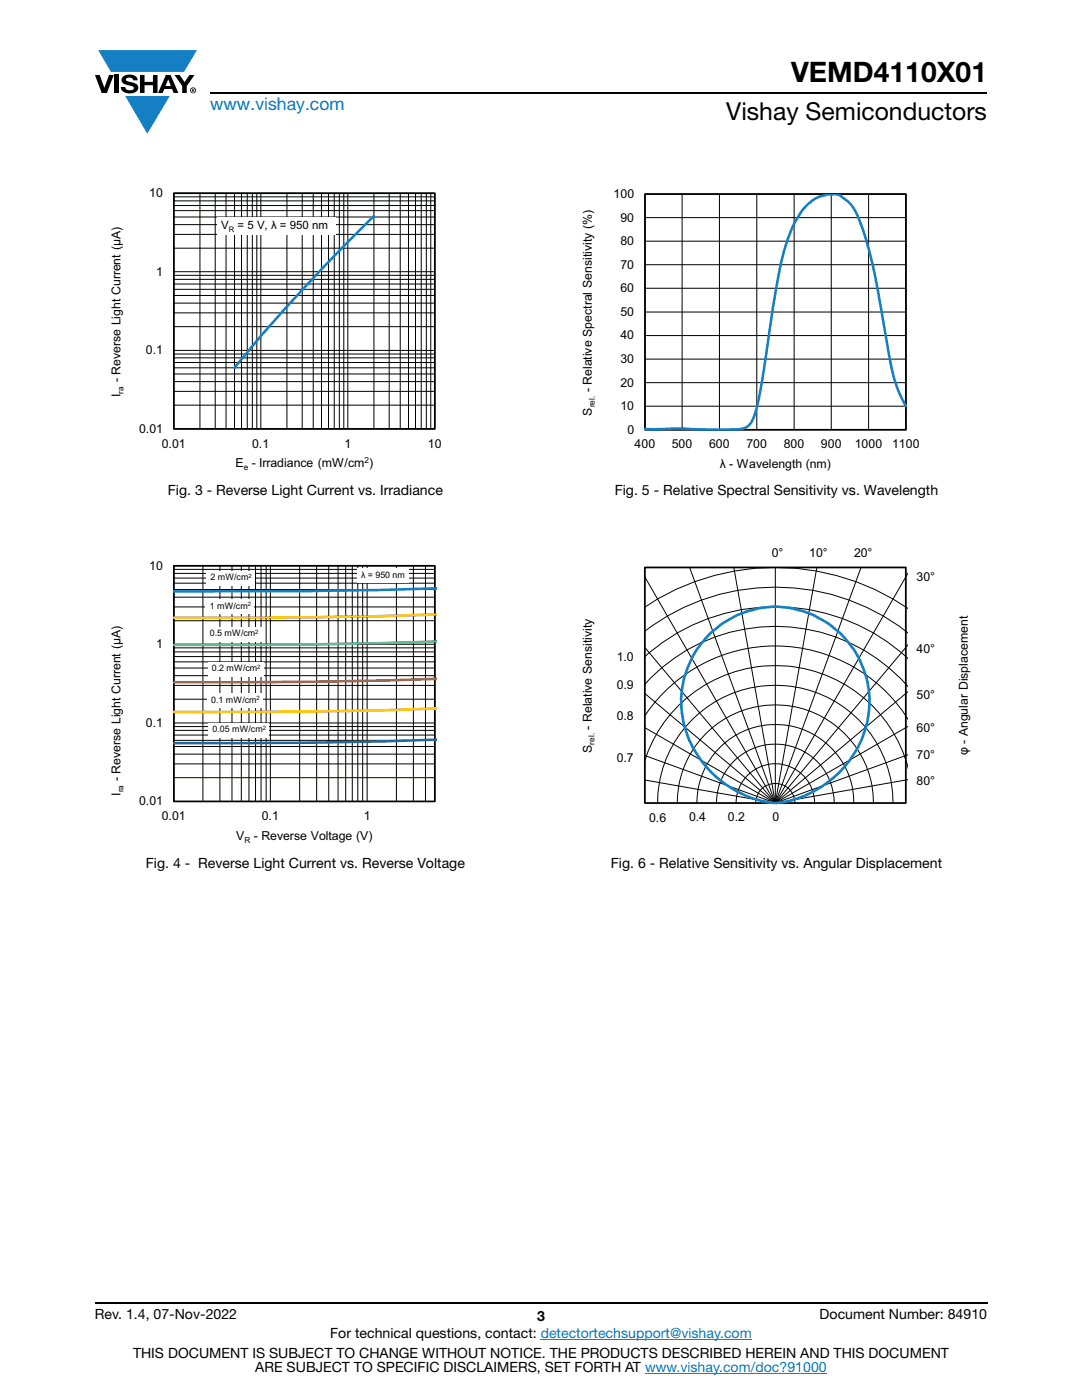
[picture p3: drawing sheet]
<svg xmlns="http://www.w3.org/2000/svg" width="216mm" height="279mm" viewBox="0 0 216 279" stroke-linecap="round" stroke-linejoin="round" font-family="sans-serif">
<g fill="#147fc3">
<path d="M19.6 10h19.7l-2.6 4.3h-1.1h-13.5z"/>
<path d="M25 19.2h8.9l-4.5 7.5z"/>
</g>
<g fill="#000">
<path d="M18.9 15h1l.9 2.5 1-2.5h.9l-1.4 3.6h-1zM22.9 15h.9v3.6h-.9zM24.6 15.3a2.1 2.1 0 0 1 2.8 .3l.1 .4h-.9a.79 .79 0 0 0-.7-.5 .79 .79 0 0 0-.8 .4l.3 .3 1 .2a1.08 1.08 0 0 1 1.2 1 1.08 1.08 0 0 1-1.1 1.2 1.73 1.73 0 0 1-2.4-1.2h.9a.96 .96 0 0 0 .8 .6 .96 .96 0 0 0 .9-.4 1.31 1.31 0 0 0-1.2-.6 1.03 1.03 0 0 1-1.1-.6 1.03 1.03 0 0 1 .2-1.1zM27.9 15h.9v1.3h1.7v-1.3h.9v3.6h-.9v-1.6h-1.7v1.6h-.9zM34.8 15h1.1l.9 1.4 1-1.4h1l-1.5 2.2v1.4h-.9v-1.4z"/>
<path d="M33.6 15.9l.5 1.3h-1.1zM33.1 15l-1.6 3.6h1l.3-.8h1.5l.3 .8h1l-1.6-3.6z"/>
<path d="M38.4 17.8h.2v.2h-.2zM38.3 17.7v.7h.1v-.3l.4 .3-.2-.3 .2-.2-.1-.2z"/>
<path d="M38.1 18a.46 .46 0 0 1 .9 0 .46 .46 0 0 1-.9 0zM37.9 18a.6 .6 0 0 0 1.2 0 .6 .6 0 0 0-1.2 0z"/>
</g>
<path d="M42 18.6h155M18.9 260h178.1" fill="none" stroke="#000" stroke-width=".36"/>
<path d="M107.9 267.3h42.1M128.7 274h36.3" fill="none" stroke="#007ec4" stroke-width=".2"/>
<g fill="none" stroke="#000" stroke-width=".2">
<path d="M34.7 39.3h52.1M34.7 38.6h52.1v47h-52.1zM39.9 38.6v47M42.9 38.6v47M45.1 38.6v47M46.8 38.6v47M48.2 38.6v47M49.3 38.6v47M50.4 38.6v47M51.2 38.6v47M52 38.6v47M57.3 38.6v47"/>
<path d="M60.3 38.6v47M62.5 38.6v47M64.2 38.6v47M65.6 38.6v47M66.7 38.6v47M67.7 38.6v47M68.6 38.6v47M69.4 38.6v47M74.6 38.6v47M77.7 38.6v47M79.9 38.6v47M81.5 38.6v47"/>
<path d="M82.9 38.6v47M84.1 38.6v47M85.1 38.6v47M86 38.6v47M34.7 59h52.1M34.7 57.7h52.1M34.7 56.7h52.1M34.7 55.8h52.1M34.7 54.9h52.1M34.7 49.5h52.1M34.7 46.8h52.1M34.7 44.8h52.1"/>
<path d="M34.7 43.3h52.1M34.7 42h52.1M34.7 41h52.1M34.7 40.1h52.1M34.7 54.2h52.1M34.7 78.1h52.1M34.7 76.2h52.1M34.7 74.6h52.1M34.7 73.4h52.1M34.7 72.3h52.1M34.7 71.4h52.1M34.7 70.7h52.1"/>
<path d="M34.7 65.2h52.1M34.7 62.4h52.1M34.7 60.5h52.1M34.7 69.9h52.1M34.7 80.9h52.1"/>
</g>
<path d="M34.7 38.6h52.1v47h-52.1z" fill="none" stroke="#000" stroke-width=".34"/>
<path d="M74.6 43.1a383.1 383.1 0 0 0-27.8 30.3" fill="none" stroke="#147fc3" stroke-width=".51"/>
<path d="M43.3 43.4h23.7v3.5h-23.7z" fill="#fff"/>
<g fill="none" stroke="#000" stroke-width=".2">
<path d="M34.7 119.2h52.1M34.7 117.7h52.1M34.7 116.4h52.1M34.7 115.4h52.1M34.7 114.4h52.1M34.7 113.6h52.1M34.7 112.9h52.1v47h-52.1zM40.5 112.9v47M43.9 112.9v47M46.3 112.9v47M48.2 112.9v47M49.7 112.9v47"/>
<path d="M51 112.9v47M52.1 112.9v47M53.1 112.9v47M53.9 112.9v47M59.8 112.9v47M63.2 112.9v47M65.6 112.9v47M67.5 112.9v47M69 112.9v47M70.3 112.9v47M71.4 112.9v47M72.4 112.9v47"/>
<path d="M73.3 112.9v47M79.1 112.9v47M82.5 112.9v47M84.9 112.9v47M34.7 139.5h52.1M34.7 136.8h52.1M34.7 134.8h52.1M34.7 133.3h52.1M34.7 132.1h52.1M34.7 131h52.1M34.7 130.1h52.1M34.7 129.3h52.1"/>
<path d="M34.7 123.9h52.1M34.7 121.1h52.1M34.7 128.6h52.1M34.7 155.2h52.1M34.7 152.5h52.1M34.7 150.5h52.1M34.7 149h52.1M34.7 147.8h52.1M34.7 146.7h52.1M34.7 145.8h52.1M34.7 145h52.1M34.7 144.3h52.1"/>
</g>
<path d="M34.7 112.9h52.1v47h-52.1z" fill="none" stroke="#000" stroke-width=".34"/>
<path d="M87.1 117.4l-24.4 .5-28 .1" fill="none" stroke="#147fc3" stroke-width=".51"/>
<path d="M87.1 122.6a1438.9 1438.9 0 0 1-52.4 .7" fill="none" stroke="#f16b22" stroke-width=".51"/>
<path d="M87.1 128a1413.3 1413.3 0 0 1-52.4 .7" fill="none" stroke="#48b74e" stroke-width=".51"/>
<path d="M87.1 135.5a1332.5 1332.5 0 0 1-52.4 .7" fill="none" stroke="#ee1f23" stroke-width=".51"/>
<path d="M87.1 141.4l-18.1 .5-34.3 .2" fill="none" stroke="#fec80b" stroke-width=".51"/>
<path d="M87.1 147.6a1291.6 1291.6 0 0 1-52.4 .7" fill="none" stroke="#2b5597" stroke-width=".51"/>
<g fill="#fff">
<path d="M41.2 113.9h9.6v3h-9.6z"/>
<path d="M41.1 119.6h9.6v3h-9.6z"/>
<path d="M41.1 125.1h11.1v2.9h-11.1z"/>
<path d="M41.5 132.1h11.1v2.9h-11.1z"/>
<path d="M41.3 138.4h11.2v3h-11.2z"/>
<path d="M41.6 144.3h12.1v2.9h-12.1z"/>
<path d="M71.2 113.4h10.4v2.9h-10.4z"/>
</g>
<g fill="none" stroke="#000" stroke-width=".2">
<path d="M128.7 38.7h52.1v47.1h-52.1zM136.1 38.7v47.1M143.6 38.7v47.1M151 38.7v47.1M158.5 38.7v47.1M165.9 38.7v47.1M173.3 38.7v47.1M128.7 57.5h52.1M128.7 52.8h52.1M128.7 48.1h52.1M128.7 43.4h52.1M128.7 76.4h52.1"/>
<path d="M128.7 71.7h52.1M128.7 67h52.1M128.7 62.3h52.1M128.7 81.1h52.1M128.6 115l26.1 45.3M137.6 113.2l17.1 47.1M146.4 113.2l8.3 47.1M154.7 113.2v47.1M163 113.2l-8.3 47.1M171.8 113.2l-17.1 47.1M181 114.6l-26.3 45.7M128.6 136.6a35.1 35.1 0 0 1 52.4 .3"/>
<path d="M128.6 131.1a39 39 0 0 1 52.4 .2M128.6 126a42.8 42.8 0 0 1 52.4 .2M128.6 121.2a46.8 46.8 0 0 1 52.4 .2M128.6 138.4l26.1 21.9M128.6 129.1l26.1 31.2M181 128.9l-26.3 31.4M181 138.2l-26.3 22.1M128.6 151.9a27.4 27.4 0 0 1 26.5-19.1 27.4 27.4 0 0 1 25.9 19.9M128.6 143a31.3 31.3 0 0 1 52.4 .3M128.6 155.7l26.1 4.6M128.6 150.8l26.1 9.5M128.6 145.2l26.1 15.1"/>
<path d="M181 145.1l-26.3 15.2M181 150.7l-26.3 9.6M181 155.6l-26.3 4.7M131.2 160.3a23.5 23.5 0 0 1 23.5-23.5 23.5 23.5 0 0 1 23.5 23.5M135.1 160.3a19.6 19.6 0 0 1 19.6-19.6 19.6 19.6 0 0 1 19.6 19.6M139 160.3a15.7 15.7 0 0 1 15.7-15.7 15.7 15.7 0 0 1 15.7 15.7M143 160.3a11.7 11.7 0 0 1 11.7-11.8 11.7 11.7 0 0 1 11.8 11.8M146.9 160.3a7.8 7.8 0 0 1 7.8-7.9 7.8 7.8 0 0 1 7.8 7.9M150.8 160.3a3.9 3.9 0 0 1 3.9-3.9 3.9 3.9 0 0 1 3.9 3.9"/>
</g>
<path d="M128.7 38.7h52.1v47.1h-52.1z" fill="none" stroke="#000" stroke-width=".34"/>
<path d="M180.8 81a29.9 29.9 0 0 1-3.7-11.6l-2.3-13.3-1.5-6.5a31.5 31.5 0 0 0-3.3-8.5l-1.4-1.3a3.3 3.3 0 0 0-3.2-1 8.7 8.7 0 0 0-6.6 5.2 45.2 45.2 0 0 0-4.1 14.5l-2.1 14.1a58.5 58.5 0 0 1-2.3 11 3.4 3.4 0 0 1-3.8 2.1h-6.4l-4.7-.2-6.7 .1" fill="none" stroke="#147fc3" stroke-width=".51"/>
<path d="M128.7 113.2h52v47.1h-52z" fill="none" stroke="#000" stroke-width=".35"/>
<path d="M154.6 160.3l-2.6-.4-2.9-1-2.5-1.2-2.4-1.6-2.3-2-1.8-2-1.8-2.7-.8-1.8-1.1-3.2-.3-2.1-.2-2.9 .2-2.1 .4-2.1 1.3-3.4 1.3-2.2 1.4-1.8a18.6 18.6 0 0 1 32.2 6.8l.6 2.5 .2 2.3-.1 2.6-.3 1.9-1.3 3.9-.7 1.6-1.5 2.3-1.4 1.7-1.6 1.6-2 1.5-1.6 1.1-2.3 1.1-1.6 .7-2 .5-2.3 .4" fill="none" stroke="#147fc3" stroke-width=".53"/>
<text font-size="5.6" x="157.9" y="16.4">VEMD4110X01</text>
<text font-size="4.9" x="144.9" y="24">Vishay Semiconductors</text>
<text font-size="3.5" fill="#007ec4" x="42" y="21.9">www.vishay.com</text>
<g font-size="2.8">
<text x="33.5" y="98.8">Fig. 3 - Reverse Light Current vs. Irradiance</text>
<text x="122.7" y="98.8">Fig. 5 - Relative Spectral Sensitivity vs. Wavelength</text>
<text x="29.1" y="173.2">Fig. 4 - Reverse Light Current vs. Reverse Voltage</text>
<text x="121.9" y="173.2">Fig. 6 - Relative Sensitivity vs. Angular Displacement</text>
<text x="18.9" y="263.3">Rev. 1.4, 07-Nov-2022</text>
<text x="107.2" y="263.6">3</text>
<text x="163.6" y="263.3">Document Number: 84910</text>
<text x="65.9" y="267.1">For technical questions, contact: detectortechsupport@vishay.com</text>
<text x="26.5" y="271">THIS DOCUMENT IS SUBJECT TO CHANGE WITHOUT NOTICE. THE PRODUCTS DESCRIBED HEREIN AND THIS DOCUMENT</text>
<text x="50.9" y="273.8">ARE SUBJECT TO SPECIFIC DISCLAIMERS, SET FORTH AT www.vishay.com/doc?91000</text>
</g>
<g font-size="2.5">
<text x="29.8" y="39.4">10</text>
<text x="122.4" y="39.5">100</text>
<text x="123.8" y="44.2">90</text>
<text x="123.8" y="53.6">70</text>
<text x="123.8" y="48.9">80</text>
<text x="31.2" y="55">1</text>
<text x="123.8" y="58.3">60</text>
<text x="123.8" y="63">50</text>
<text x="29.1" y="70.7">0.1</text>
<text x="123.8" y="67.7">40</text>
<text x="24.1" y="76.3" transform="rotate(-90 24.1 76.3)">- Reverse Light Current (μA)</text>
<text x="123.8" y="77.1">20</text>
<text x="123.8" y="72.4">30</text>
<text x="24.1" y="79.2" transform="rotate(-90 24.1 79.2)">I</text>
<text x="118.1" y="82.9" transform="rotate(-90 118.1 82.9)">S</text>
<text x="118.1" y="78.3" transform="rotate(-90 118.1 78.3)">- Relative Spectral Sensitivity (%)</text>
<text x="123.8" y="81.9">10</text>
<text x="27.7" y="86.4">0.01</text>
<text x="32.3" y="89.3">0.01</text>
<text x="50.3" y="89.3">0.1</text>
<text x="68.7" y="89.3">1</text>
<text x="85.4" y="89.3">10</text>
<text x="125.2" y="86.6">0</text>
<text x="126.6" y="89.5">400</text>
<text x="134.1" y="89.5">500</text>
<text x="141.5" y="89.5">600</text>
<text x="148.9" y="89.5">700</text>
<text x="156.4" y="89.5">800</text>
<text x="163.8" y="89.5">900</text>
<text x="170.6" y="89.5">1000</text>
<text x="178" y="89.5">1100</text>
<text x="47" y="93.2">E - Irradiance (mW/cm )</text>
<text x="143.6" y="93.4">λ - Wavelength (nm)</text>
<text x="29.8" y="113.7">10</text>
<text x="154" y="111.1">0°</text>
<text x="161.5" y="111.2">10°</text>
<text x="170.4" y="111.2">20°</text>
<text x="182.9" y="116">30°</text>
<text x="31.2" y="129.4">1</text>
<text x="123.1" y="132">1.0</text>
<text x="182.9" y="130.2">40°</text>
<text x="123.1" y="137.5">0.9</text>
<text x="123.1" y="143.7">0.8</text>
<text x="182.9" y="139.6">50°</text>
<text x="29.1" y="145.1">0.1</text>
<text x="118.1" y="145.6" transform="rotate(-90 118.1 145.6)">- Relative Sensitivity</text>
<text x="182.9" y="146.2">60°</text>
<text x="24.1" y="155.9" transform="rotate(-90 24.1 155.9)">- Reverse Light Current (μA)</text>
<text x="118.1" y="150.2" transform="rotate(-90 118.1 150.2)">S</text>
<text x="123.1" y="152">0.7</text>
<text x="182.9" y="151.6">70°</text>
<text x="193.1" y="150.8" transform="rotate(-90 193.1 150.8)">φ - Angular Displacement</text>
<text x="24.1" y="158.8" transform="rotate(-90 24.1 158.8)">I</text>
<text x="27.7" y="160.7">0.01</text>
<text x="182.9" y="156.6">80°</text>
<text x="32.3" y="163.7">0.01</text>
<text x="47.1" y="167.6">V</text>
<text x="50.6" y="167.6">- Reverse Voltage (V)</text>
<text x="52.3" y="163.7">0.1</text>
<text x="72.6" y="163.7">1</text>
<text x="129.5" y="164">0.6</text>
<text x="137.5" y="163.8">0.4</text>
<text x="145.3" y="163.8">0.2</text>
<text x="154.1" y="163.8">0</text>
</g>
<g font-size="2.5" fill="#fff">
<text x="149.7" y="111">Axis Title</text>
<text x="182.9" y="114">10000</text>
<text x="182.9" y="129.7">1000</text>
<text x="182.9" y="145.4">100</text>
</g>
<g font-size="2.3">
<text x="44.1" y="45.8">V</text>
<text x="47.4" y="45.8">= 5 V, λ = 950 nm</text>
</g>
<g font-size="1.8">
<text x="42" y="115.8">2 mW/cm</text>
<text x="72" y="115.3">λ = 950 nm</text>
<text x="41.9" y="121.5">1 mW/cm</text>
<text x="41.9" y="127">0.5 mW/cm</text>
<text x="42.3" y="134">0.2 mW/cm</text>
<text x="42.1" y="140.3">0.1 mW/cm</text>
<text x="42.4" y="146.2">0.05 mW/cm</text>
</g>
<g font-size="1.7">
<text x="24.7" y="78.5" transform="rotate(-90 24.7 78.5)">ra</text>
<text x="118.7" y="81.3" transform="rotate(-90 118.7 81.3)">rel.</text>
<text x="48.6" y="93.8">e</text>
<text x="72.7" y="92.5">2</text>
<text x="118.7" y="148.6" transform="rotate(-90 118.7 148.6)">rel.</text>
<text x="24.7" y="158.1" transform="rotate(-90 24.7 158.1)">ra</text>
<text x="48.8" y="168.2">R</text>
</g>
<text font-size="1.5" x="45.7" y="46.3">R</text>
<g font-size="1.2">
<text x="49.6" y="115.3">2</text>
<text x="49.4" y="121">2</text>
<text x="50.9" y="126.4">2</text>
<text x="51.3" y="133.4">2</text>
<text x="51.2" y="139.8">2</text>
<text x="52.4" y="145.6">2</text>
</g>
</svg>
